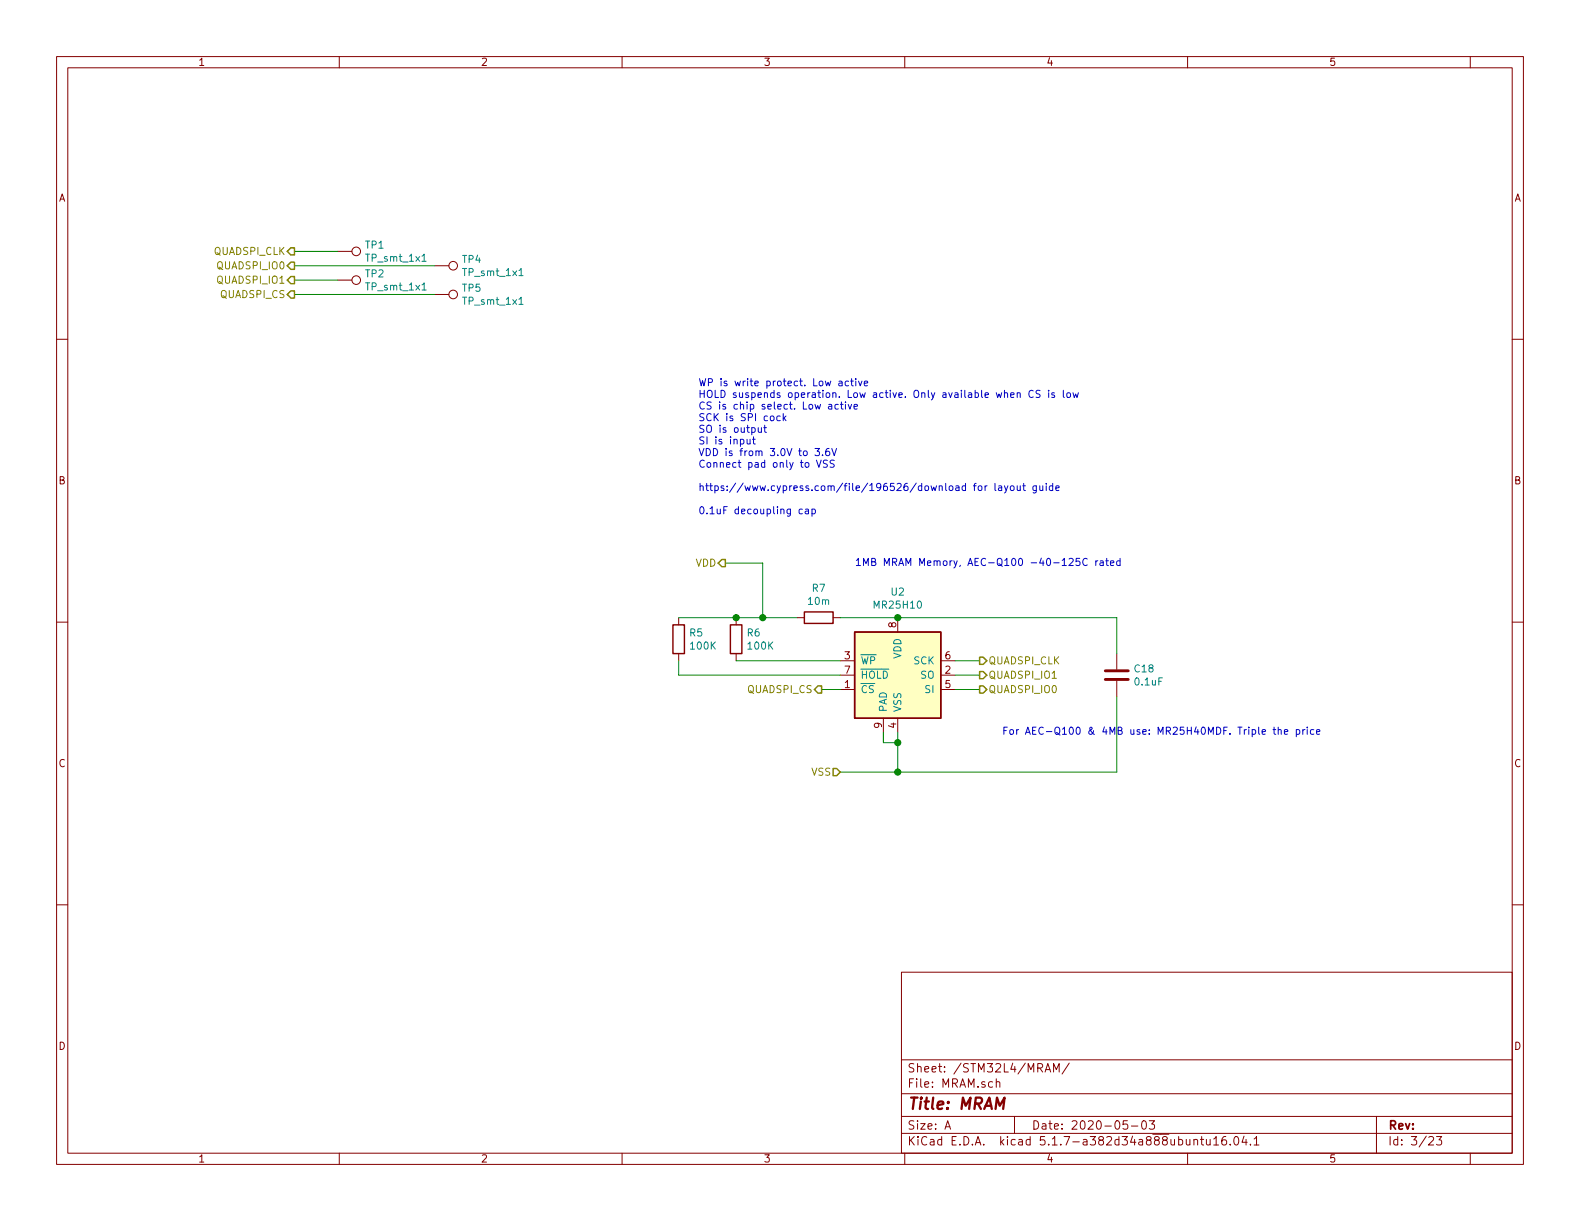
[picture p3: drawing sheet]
EESchema Schematic File Version 4
EELAYER 30 0
EELAYER END
$Descr A 11000 8500
encoding utf-8
Sheet 3 23
Title "MRAM"
Date "2020-05-03"
Rev ""
Comp ""
Comment1 ""
Comment2 ""
Comment3 ""
Comment4 ""
$EndDescr
Text HLabel 6820 4600 2    50   Output ~ 0
QUADSPI_CLK
Text HLabel 6820 4800 2    50   Output ~ 0
QUADSPI_IO0
Text HLabel 6820 4700 2    50   Output ~ 0
QUADSPI_IO1
Text HLabel 5720 4800 0    50   Output ~ 0
QUADSPI_CS
$Comp
L Memory_NVRAM:MR25H40 U?
U 1 1
P 6250 4700
AR Path="/5EA6B130/6310C53E" Ref="U?"  Part="1" 
AR Path="/5EA31C93/5EA7CBB1/6310C53E" Ref="U2"  Part="1" 
AR Path="/5FBFFCB6/5EA7CBB1/6310C53E" Ref="U2"  Part="1" 
AR Path="/5EA31C93/6310C53D/6310C53E" Ref="U2"  Part="1" 
F 0 "U2" H 6250 5281 50  0000 C CNN
F 1 "MR25H10" H 6250 5190 50  0000 C CNN
F 2 "Package_DFN_QFN:DFN-8-1EP_6x5mm_P1.27mm_EP2x2mm" H 6250 4700 50  0001 C CNN
F 3 "https://media.digikey.com/pdf/Data%20Sheets/EverSpin%20Technologies/MR25H40_Datasheet_Rev6.pdf" H 5950 5000 50  0001 C CNN
F 4 "MR25H10MDF" H 6250 4700 50  0001 C CNN "Mfr. #"
F 5 "https://www.digikey.com/product-detail/en/everspin-technologies-inc/MR25H10MDF/819-1042-ND/4047457" H 6250 4700 50  0001 C CNN "Order"
	1    6250 4700
	1    0    0    -1  
$EndComp
Text Notes 4860 3590 0    50   ~ 0
WP is write protect. Low active\nHOLD suspends operation. Low active. Only available when CS is low\nCS is chip select. Low active\nSCK is SPI cock\nSO is output\nSI is input\nVDD is from 3.0V to 3.6V\nConnect pad only to VSS\n\nhttps://www.cypress.com/file/196526/download for layout guide \n\n0.1uF decoupling cap
Wire Wire Line
	6150 5170 6150 5100
Wire Wire Line
	5310 3920 5310 4300
$Comp
L Device:C C18
U 1 1
P 7775 4700
F 0 "C18" H 7890 4746 50  0000 L CNN
F 1 "0.1uF" H 7890 4655 50  0000 L CNN
F 2 "Capacitor_SMD:C_0603_1608Metric_Pad1.08x0.95mm_HandSolder" H 7813 4550 50  0001 C CNN
F 3 "~" H 7775 4700 50  0001 C CNN
F 4 "CL10B104KA8NNNC" H 7775 4700 50  0001 C CNN "Mfr. #"
F 5 "https://www.digikey.com/product-detail/en/samsung-electro-mechanics/CL10B104KA8NNNC/1276-1006-1-ND/3889092" H 7775 4700 50  0001 C CNN "Order"
F 6 "25V" H 7775 4700 50  0001 C CNN "Voltage"
	1    7775 4700
	1    0    0    -1  
$EndComp
Wire Wire Line
	6150 5170 6250 5170
Wire Wire Line
	5050 3920 5310 3920
Text HLabel 5050 3920 0    50   Output ~ 0
VDD
Wire Wire Line
	6250 4300 5850 4300
Text HLabel 2050 1750 0    50   Output ~ 0
QUADSPI_CLK
Text HLabel 2050 1950 0    50   Output ~ 0
QUADSPI_IO1
Text HLabel 2050 2050 0    50   Output ~ 0
QUADSPI_CS
Text HLabel 2050 1850 0    50   Output ~ 0
QUADSPI_IO0
Wire Wire Line
	6650 4600 6820 4600
Wire Wire Line
	6650 4800 6820 4800
Wire Wire Line
	6650 4700 6820 4700
Wire Wire Line
	5720 4800 5850 4800
Wire Wire Line
	4725 4700 4725 4600
Wire Wire Line
	4725 4700 5850 4700
Connection ~ 5310 4300
Wire Wire Line
	5310 4300 5550 4300
Wire Wire Line
	5850 4600 5125 4600
Wire Wire Line
	2050 1750 2350 1750
Wire Wire Line
	2050 1850 3025 1850
Wire Wire Line
	2050 1950 2350 1950
Wire Wire Line
	2050 2050 3025 2050
$Comp
L 1K_Custom_Symbol:TP_smt_1x1 TP?
U 1 1
P 2350 1750
AR Path="/5EA31C93/5EAB163E/5ECAA01B" Ref="TP?"  Part="1" 
AR Path="/5EA31C93/5EA7CBB1/5ECAA01B" Ref="TP1"  Part="1" 
AR Path="/5FBFFCB6/5EA7CBB1/5ECAA01B" Ref="TP1"  Part="1" 
AR Path="/5EA31C93/6310C53D/5ECAA01B" Ref="TP1"  Part="1" 
F 0 "TP1" V 2304 1938 50  0000 L CNN
F 1 "TP_smt_1x1" V 2395 1938 50  0000 L CNN
F 2 "TestPoint:TestPoint_THTPad_1.0x1.0mm_Drill0.5mm" H 2550 1750 50  0001 C CNN
F 3 "~" H 2550 1750 50  0001 C CNN
	1    2350 1750
	0    1    1    0   
$EndComp
Text Notes 6975 5125 0    50   ~ 0
For AEC-Q100 & 4MB use: MR25H40MDF. Triple the price
Wire Wire Line
	4725 4300 5125 4300
$Comp
L Device:R R?
U 1 1
P 5125 4450
AR Path="/5EA6B130/6515CA82" Ref="R?"  Part="1" 
AR Path="/5EA31C93/5EA7CBB1/6515CA82" Ref="R6"  Part="1" 
AR Path="/5FBFFCB6/5EA7CBB1/6515CA82" Ref="R6"  Part="1" 
AR Path="/5EA31C93/6310C53D/6515CA82" Ref="R6"  Part="1" 
F 0 "R6" H 5195 4496 50  0000 L CNN
F 1 "100K" H 5195 4405 50  0000 L CNN
F 2 "Resistor_SMD:R_0603_1608Metric_Pad0.98x0.95mm_HandSolder" V 5055 4450 50  0001 C CNN
F 3 "~" H 5125 4450 50  0001 C CNN
F 4 "RMCF0603FT100K" H 5125 4450 50  0001 C CNN "Mfr. #"
F 5 "https://www.digikey.com/en/products/detail/stackpole-electronics-inc/RMCF0603FT100K/1761112" H 5125 4450 50  0001 C CNN "Order"
	1    5125 4450
	1    0    0    -1  
$EndComp
Connection ~ 5125 4300
Wire Wire Line
	5125 4300 5310 4300
$Comp
L Device:R R?
U 1 1
P 5700 4300
AR Path="/5EA31C93/6310C567" Ref="R?"  Part="1" 
AR Path="/5EA31C93/5EA7CBB1/6310C567" Ref="R7"  Part="1" 
AR Path="/5FBFFCB6/5EA7CBB1/6310C567" Ref="R7"  Part="1" 
AR Path="/5EA31C93/6310C53D/6310C567" Ref="R7"  Part="1" 
F 0 "R7" V 5493 4300 50  0000 C CNN
F 1 "10m" V 5584 4300 50  0000 C CNN
F 2 "Resistor_SMD:R_0603_1608Metric_Pad0.98x0.95mm_HandSolder" V 5630 4300 50  0001 C CNN
F 3 "~" H 5700 4300 50  0001 C CNN
F 4 "ERJ-3LWJR010V" V 5700 4300 50  0001 C CNN "Mfr. #"
F 5 "https://www.digikey.com/product-detail/en/panasonic-electronic-components/ERJ-3LWJR010V/P19190CT-ND/6004545" V 5700 4300 50  0001 C CNN "Order"
	1    5700 4300
	0    1    1    0   
$EndComp
Text Notes 5950 3950 0    50   ~ 0
1MB MRAM Memory, AEC-Q100 -40-125C rated
$Comp
L Device:R R?
U 1 1
P 4725 4450
AR Path="/5EA6B130/6310C53F" Ref="R?"  Part="1" 
AR Path="/5EA31C93/5EA7CBB1/6310C53F" Ref="R5"  Part="1" 
AR Path="/5FBFFCB6/5EA7CBB1/6310C53F" Ref="R5"  Part="1" 
AR Path="/5EA31C93/6310C53D/6310C53F" Ref="R5"  Part="1" 
F 0 "R5" H 4795 4496 50  0000 L CNN
F 1 "100K" H 4795 4405 50  0000 L CNN
F 2 "Resistor_SMD:R_0603_1608Metric_Pad0.98x0.95mm_HandSolder" V 4655 4450 50  0001 C CNN
F 3 "~" H 4725 4450 50  0001 C CNN
F 4 "RMCF0603FT100K" H 4725 4450 50  0001 C CNN "Mfr. #"
F 5 "https://www.digikey.com/en/products/detail/stackpole-electronics-inc/RMCF0603FT100K/1761112" H 4725 4450 50  0001 C CNN "Order"
	1    4725 4450
	1    0    0    -1  
$EndComp
Wire Wire Line
	7775 4550 7775 4300
Wire Wire Line
	7775 4300 6250 4300
Connection ~ 6250 4300
Wire Wire Line
	7775 4850 7775 5375
Text HLabel 5850 5375 0    50   Input ~ 0
VSS
Wire Wire Line
	5850 5375 6250 5375
Wire Wire Line
	6250 5100 6250 5170
Connection ~ 6250 5170
Wire Wire Line
	6250 5170 6250 5375
Wire Wire Line
	6250 5375 7775 5375
Connection ~ 6250 5375
$Comp
L 1K_Custom_Symbol:TP_smt_1x1 TP?
U 1 1
P 3025 1850
AR Path="/5EA31C93/5EAB163E/607362BC" Ref="TP?"  Part="1" 
AR Path="/5EA31C93/5EA7CBB1/607362BC" Ref="TP?"  Part="1" 
AR Path="/5FBFFCB6/5EA7CBB1/607362BC" Ref="TP4"  Part="1" 
AR Path="/5EA31C93/6310C53D/607362BC" Ref="TP4"  Part="1" 
F 0 "TP4" V 2979 2038 50  0000 L CNN
F 1 "TP_smt_1x1" V 3070 2038 50  0000 L CNN
F 2 "TestPoint:TestPoint_THTPad_1.0x1.0mm_Drill0.5mm" H 3225 1850 50  0001 C CNN
F 3 "~" H 3225 1850 50  0001 C CNN
	1    3025 1850
	0    1    1    0   
$EndComp
$Comp
L 1K_Custom_Symbol:TP_smt_1x1 TP?
U 1 1
P 2350 1950
AR Path="/5EA31C93/5EAB163E/60736760" Ref="TP?"  Part="1" 
AR Path="/5EA31C93/5EA7CBB1/60736760" Ref="TP?"  Part="1" 
AR Path="/5FBFFCB6/5EA7CBB1/60736760" Ref="TP2"  Part="1" 
AR Path="/5EA31C93/6310C53D/60736760" Ref="TP2"  Part="1" 
F 0 "TP2" V 2304 2138 50  0000 L CNN
F 1 "TP_smt_1x1" V 2395 2138 50  0000 L CNN
F 2 "TestPoint:TestPoint_THTPad_1.0x1.0mm_Drill0.5mm" H 2550 1950 50  0001 C CNN
F 3 "~" H 2550 1950 50  0001 C CNN
	1    2350 1950
	0    1    1    0   
$EndComp
$Comp
L 1K_Custom_Symbol:TP_smt_1x1 TP?
U 1 1
P 3025 2050
AR Path="/5EA31C93/5EAB163E/60736A19" Ref="TP?"  Part="1" 
AR Path="/5EA31C93/5EA7CBB1/60736A19" Ref="TP?"  Part="1" 
AR Path="/5FBFFCB6/5EA7CBB1/60736A19" Ref="TP5"  Part="1" 
AR Path="/5EA31C93/6310C53D/60736A19" Ref="TP5"  Part="1" 
F 0 "TP5" V 2979 2238 50  0000 L CNN
F 1 "TP_smt_1x1" V 3070 2238 50  0000 L CNN
F 2 "TestPoint:TestPoint_THTPad_1.0x1.0mm_Drill0.5mm" H 3225 2050 50  0001 C CNN
F 3 "~" H 3225 2050 50  0001 C CNN
	1    3025 2050
	0    1    1    0   
$EndComp
$EndSCHEMATC
